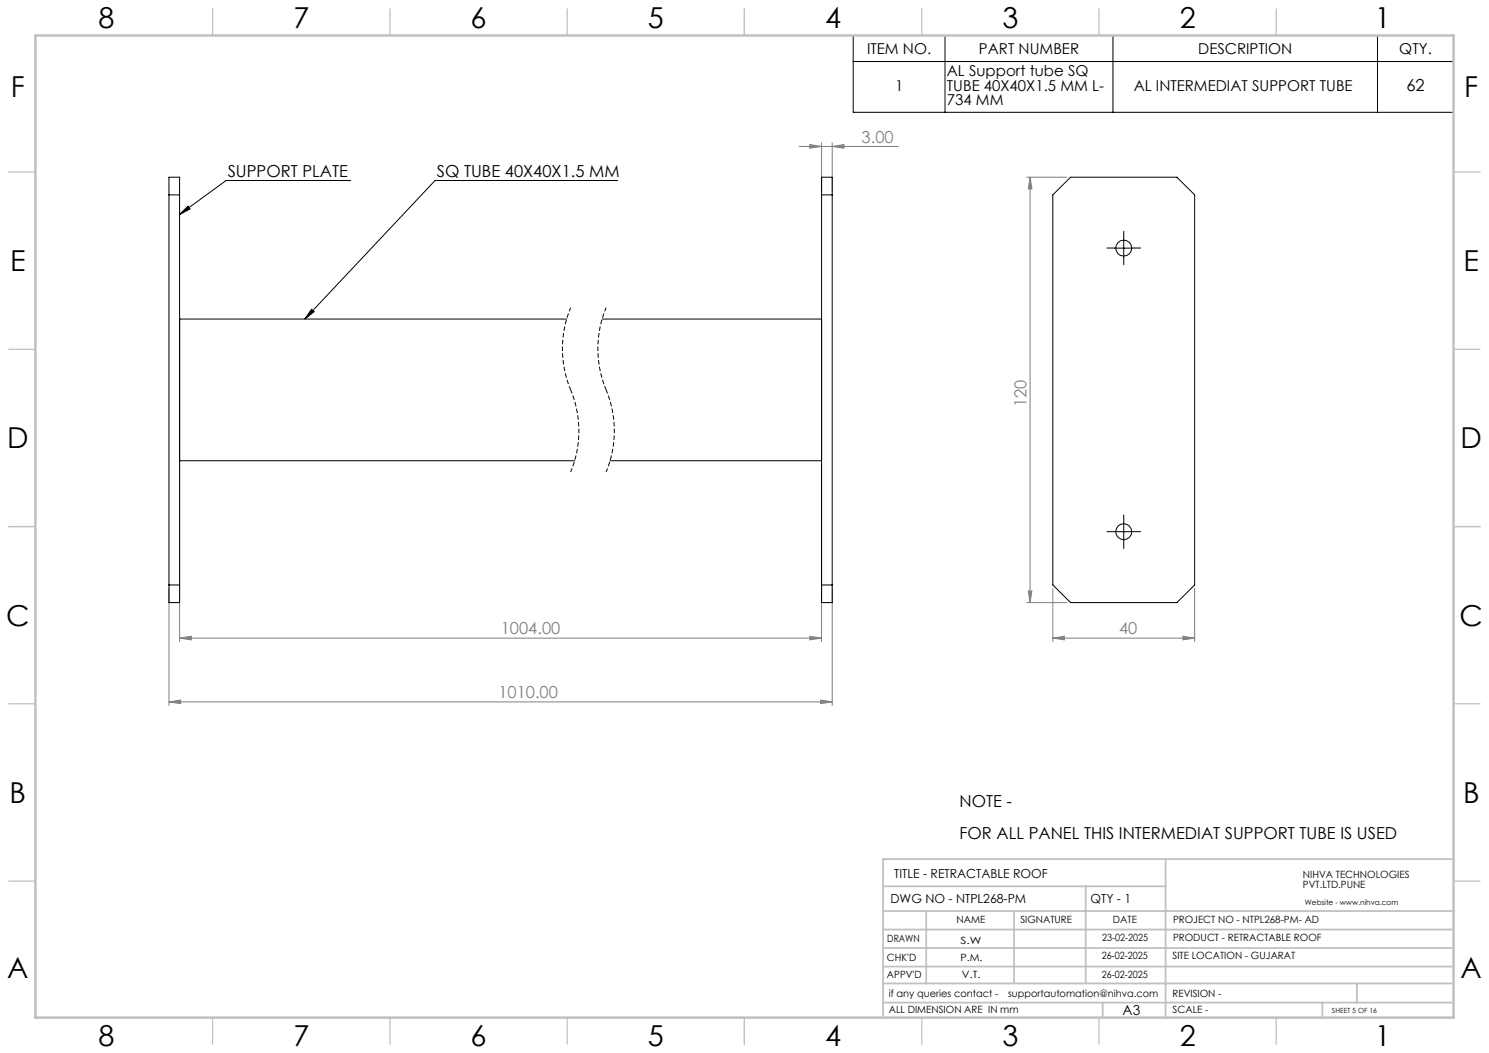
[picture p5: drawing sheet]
<svg xmlns="http://www.w3.org/2000/svg" width="420mm" height="297mm" viewBox="0 0 420 297" stroke-linecap="round" stroke-linejoin="round" font-family="sans-serif">
<g fill="none" stroke="#000" stroke-width=".28">
<path d="M240.7 10h169.3v21.7h-169.3zM240.7 17.4h169.3M266.6 10v21.7M313.9 10v21.7M388.5 10v21.7M53 58.1l.6 .8-2.9 1.6zM98.9 50.9h-35.1l-13.1 9.6M174.2 50.9h-51.5l-36.7 39.1M314.5 70h5M317 67.5v5M87.9 87.2l.7 .7-2.6 2.1zM314.5 150h5"/>
<path d="M317 147.5v5"/>
</g>
<path d="M161 86.8a30.1 30.1 0 0 0 0 23.2M171 86.8a30.1 30.1 0 0 0 0 23.2M161 110a30.1 30.1 0 0 1 0 23.1M171 110a30.1 30.1 0 0 1 0 23.1" fill="none" stroke="#000" stroke-width=".28" stroke-dasharray="1.3 .6" stroke-dashoffset=".2" stroke-linecap="butt"/>
<g fill="none" stroke="#808080" stroke-width=".28">
<path d="M225.4 41.3h28M228.4 40.8l3.3 .5-3.3 .5zM231.7 40.3v13.7M234.7 41.3l3.4-.5v1zM234.7 40.3v13.7M289.6 50h11.4M290.5 50l.6 3.3h-1zM290.5 50v120M50.7 131v50M231.7 131v50M47.7 166v33M50.7 180l3.3-.5v1z"/>
<path d="M50.7 180h181M228.4 179.5l3.3 .5-3.3 .5zM234.7 166v33M289.6 170h11.4M290.1 166.7h1l-.6 3.3zM297 180l3.2-.5v1zM297 166v15M297 180h40M333.7 179.5l3.3 .5-3.3 .5zM337 166v15M47.7 198l3.3-.6v1.1zM47.7 198h187"/>
<path d="M231.5 197.4l3.2 .6-3.2 .5z"/>
</g>
<path d="M314.5 70h-2.3M317 67.5v-2.3M317 72.5v2.2M319.5 70h2.2M314.5 150h-2.3M317 147.5v-2.3M317 152.5v2.2M319.5 150h2.2" fill="none" stroke="#000" stroke-width=".28" stroke-dasharray="15.2 1.3 1.3 1.3"/>
<g fill="none" stroke="#c0c0c0" stroke-width=".35">
<path d="M60 2.5v7.5M110 2.5v7.5M160 2.5v7.5M210 2.5v7.5M260 2.5v7.5M310 2.5v7.5M360 2.5v7.5M2.5 48.5h7.5M410 48.5h7.5M2.5 98.5h7.5M410 98.5h7.5M2.5 148.5h7.5"/>
<path d="M410 148.5h7.5M2.5 198.5h7.5M410 198.5h7.5M2.5 248.5h7.5M410 248.5h7.5M60 287v7.5M110 287v7.5M160 287v7.5M210 287v7.5M260 287v7.5M310 287v7.5M360 287v7.5"/>
</g>
<g fill="none" stroke="#c0c0c0" stroke-width=".5">
<path d="M249.1 257h160.9M249.1 250h79.7M261.3 257v20.4M286 257v20.4M306.2 250v27.4M328.8 242.3v44.7M410 242.3h-160.9v44.7M249.1 272.6h160.9M249.1 267.4h160.9M249.1 262.2h160.9M249.1 277.4h160.9M382.7 277.4v5.4"/>
<path d="M249.1 282.8h160.9M311 282.8v4.2M373 282.8v4.2"/>
</g>
<path d="M10 10h400v277h-400z" fill="none" stroke="#c0c0c0" stroke-width=".7"/>
<path d="M87.9 87.2l.7 .7-2.6 2.1zM53 58.1l.6 .8-2.9 1.6z" fill="#000"/>
<g fill="#808080">
<path d="M297 180l3.2-.5v1zM333.7 179.5l3.3 .5-3.3 .5z"/>
<path d="M290.5 50l.6 3.3h-1zM290.1 166.7h1l-.6 3.3z"/>
<path d="M47.7 198l3.3-.6v1.1zM231.5 197.4l3.2 .6-3.2 .5zM228.4 40.8l3.3 .5-3.3 .5zM234.7 41.3l3.4-.5v1z"/>
<path d="M50.7 180l3.3-.5v1zM228.4 179.5l3.3 .5-3.3 .5z"/>
</g>
<g fill="none" stroke="#000" stroke-width=".28">
<path d="M47.7 55h3M47.7 50h3v120h-3zM231.7 50h3v120h-3zM231.7 55h3M297 55l5-5h30l5 5v110l-5 5h-30l-5-5zM50.7 90h109.1M169.8 90h61.9M50.7 130h111.4M172 130h59.7M47.7 165h3M231.7 165h3"/>
<circle cx="317" cy="70" r="2.25"/>
<circle cx="317" cy="150" r="2.24"/>
</g>
<g font-size="8.1">
<text x="27.8" y="8">8</text>
<text x="82.8" y="8">7</text>
<text x="132.8" y="8">6</text>
<text x="182.8" y="8">5</text>
<text x="232.8" y="8">4</text>
<text x="282.8" y="8">3</text>
<text x="332.8" y="8">2</text>
<text x="387.8" y="8">1</text>
<text x="3" y="27.2">F</text>
<text x="413" y="27.2">F</text>
<text x="2.8" y="76.5">E</text>
<text x="412.8" y="76.5">E</text>
<text x="2" y="126.5">D</text>
<text x="412" y="126.5">D</text>
<text x="1.7" y="176.5">C</text>
<text x="411.7" y="176.5">C</text>
<text x="2.7" y="226.5">B</text>
<text x="412.7" y="226.5">B</text>
<text x="2" y="275.7">A</text>
<text x="412" y="275.7">A</text>
<text x="27.8" y="295">8</text>
<text x="82.8" y="295">7</text>
<text x="132.8" y="295">6</text>
<text x="182.8" y="295">5</text>
<text x="232.8" y="295">4</text>
<text x="282.8" y="295">3</text>
<text x="332.8" y="295">2</text>
<text x="387.8" y="295">1</text>
</g>
<g font-size="4.7">
<text x="396.7" y="25.7">62</text>
<text x="64.2" y="49.8">SUPPORT PLATE</text>
<text x="123.2" y="49.8">SQ TUBE 40X40X1.5 MM</text>
<text x="270.7" y="227.7">NOTE -</text>
<text x="270.7" y="236.7">FOR ALL PANEL THIS INTERMEDIAT SUPPORT TUBE IS USED</text>
</g>
<g font-size="4.7" fill="#808080">
<text x="243" y="40.3">3.00</text>
<text x="289.6" y="114.9" transform="rotate(-90 289.6 114.9)">120</text>
<text x="141.3" y="178.9">1004.00</text>
<text x="315.7" y="178.9">40</text>
<text x="140.6" y="196.9">1010.00</text>
</g>
<g font-size="4.2">
<text x="244.6" y="15.2">ITEM NO.</text>
<text x="276.1" y="15.2">PART NUMBER</text>
<text x="338" y="15.2">DESCRIPTION</text>
<text x="394.7" y="15.2">QTY.</text>
<text x="267.1" y="21.5">AL Support tube SQ</text>
<text x="252.5" y="25.6">1</text>
<text x="267.1" y="25.6">TUBE 40X40X1.5 MM L-</text>
<text x="267.1" y="29.7">734 MM</text>
<text x="319.8" y="25.6">AL INTERMEDIAT SUPPORT TUBE</text>
</g>
<text font-size="3.9" x="316.7" y="286.4">A3</text>
<g font-size="3.5">
<text x="252.2" y="247.7">TITLE - RETRACTABLE ROOF</text>
<text x="251.2" y="254.8">DWG NO - NTPL268-PM</text>
<text x="307.6" y="254.8">QTY - 1</text>
</g>
<g font-size="2.8">
<text x="367.5" y="247.7">NIHVA TECHNOLOGIES</text>
<text x="367.5" y="250.5">PVT.LTD.PUNE</text>
<text x="269.8" y="260.4">NAME</text>
<text x="287.8" y="260.4">SIGNATURE</text>
<text x="313.9" y="260.5">DATE</text>
<text x="330.9" y="260.5">PROJECT NO - NTPL268-PM- AD</text>
<text x="250.3" y="265.7">DRAWN</text>
<text x="270.9" y="266.1">S.W</text>
<text x="310.9" y="265.5">23-02-2025</text>
<text x="330.9" y="265.5">PRODUCT - RETRACTABLE ROOF</text>
<text x="250.2" y="271.1">CHK'D</text>
<text x="250.2" y="275.8">APPV'D</text>
<text x="270.9" y="271.1">P.M.</text>
<text x="271.3" y="275.8">V.T.</text>
<text x="310.8" y="270.6">26-02-2025</text>
<text x="310.8" y="275.8">26-02-2025</text>
<text x="330.7" y="270.6">SITE LOCATION - GUJARAT</text>
<text x="250.7" y="281.1">if any queries contact -</text>
<text x="284.3" y="281.1">supportautomation@nihva.com</text>
<text x="330.7" y="281.1">REVISION -</text>
<text x="250.7" y="285.6">ALL DIMENSION ARE IN mm</text>
<text x="330.7" y="285.6">SCALE -</text>
</g>
<text font-size="2.1" x="368.1" y="255.1">Website - www.nihva.com</text>
<text font-size="2" x="375.7" y="285.6">SHEET 5 OF 16</text>
</svg>
